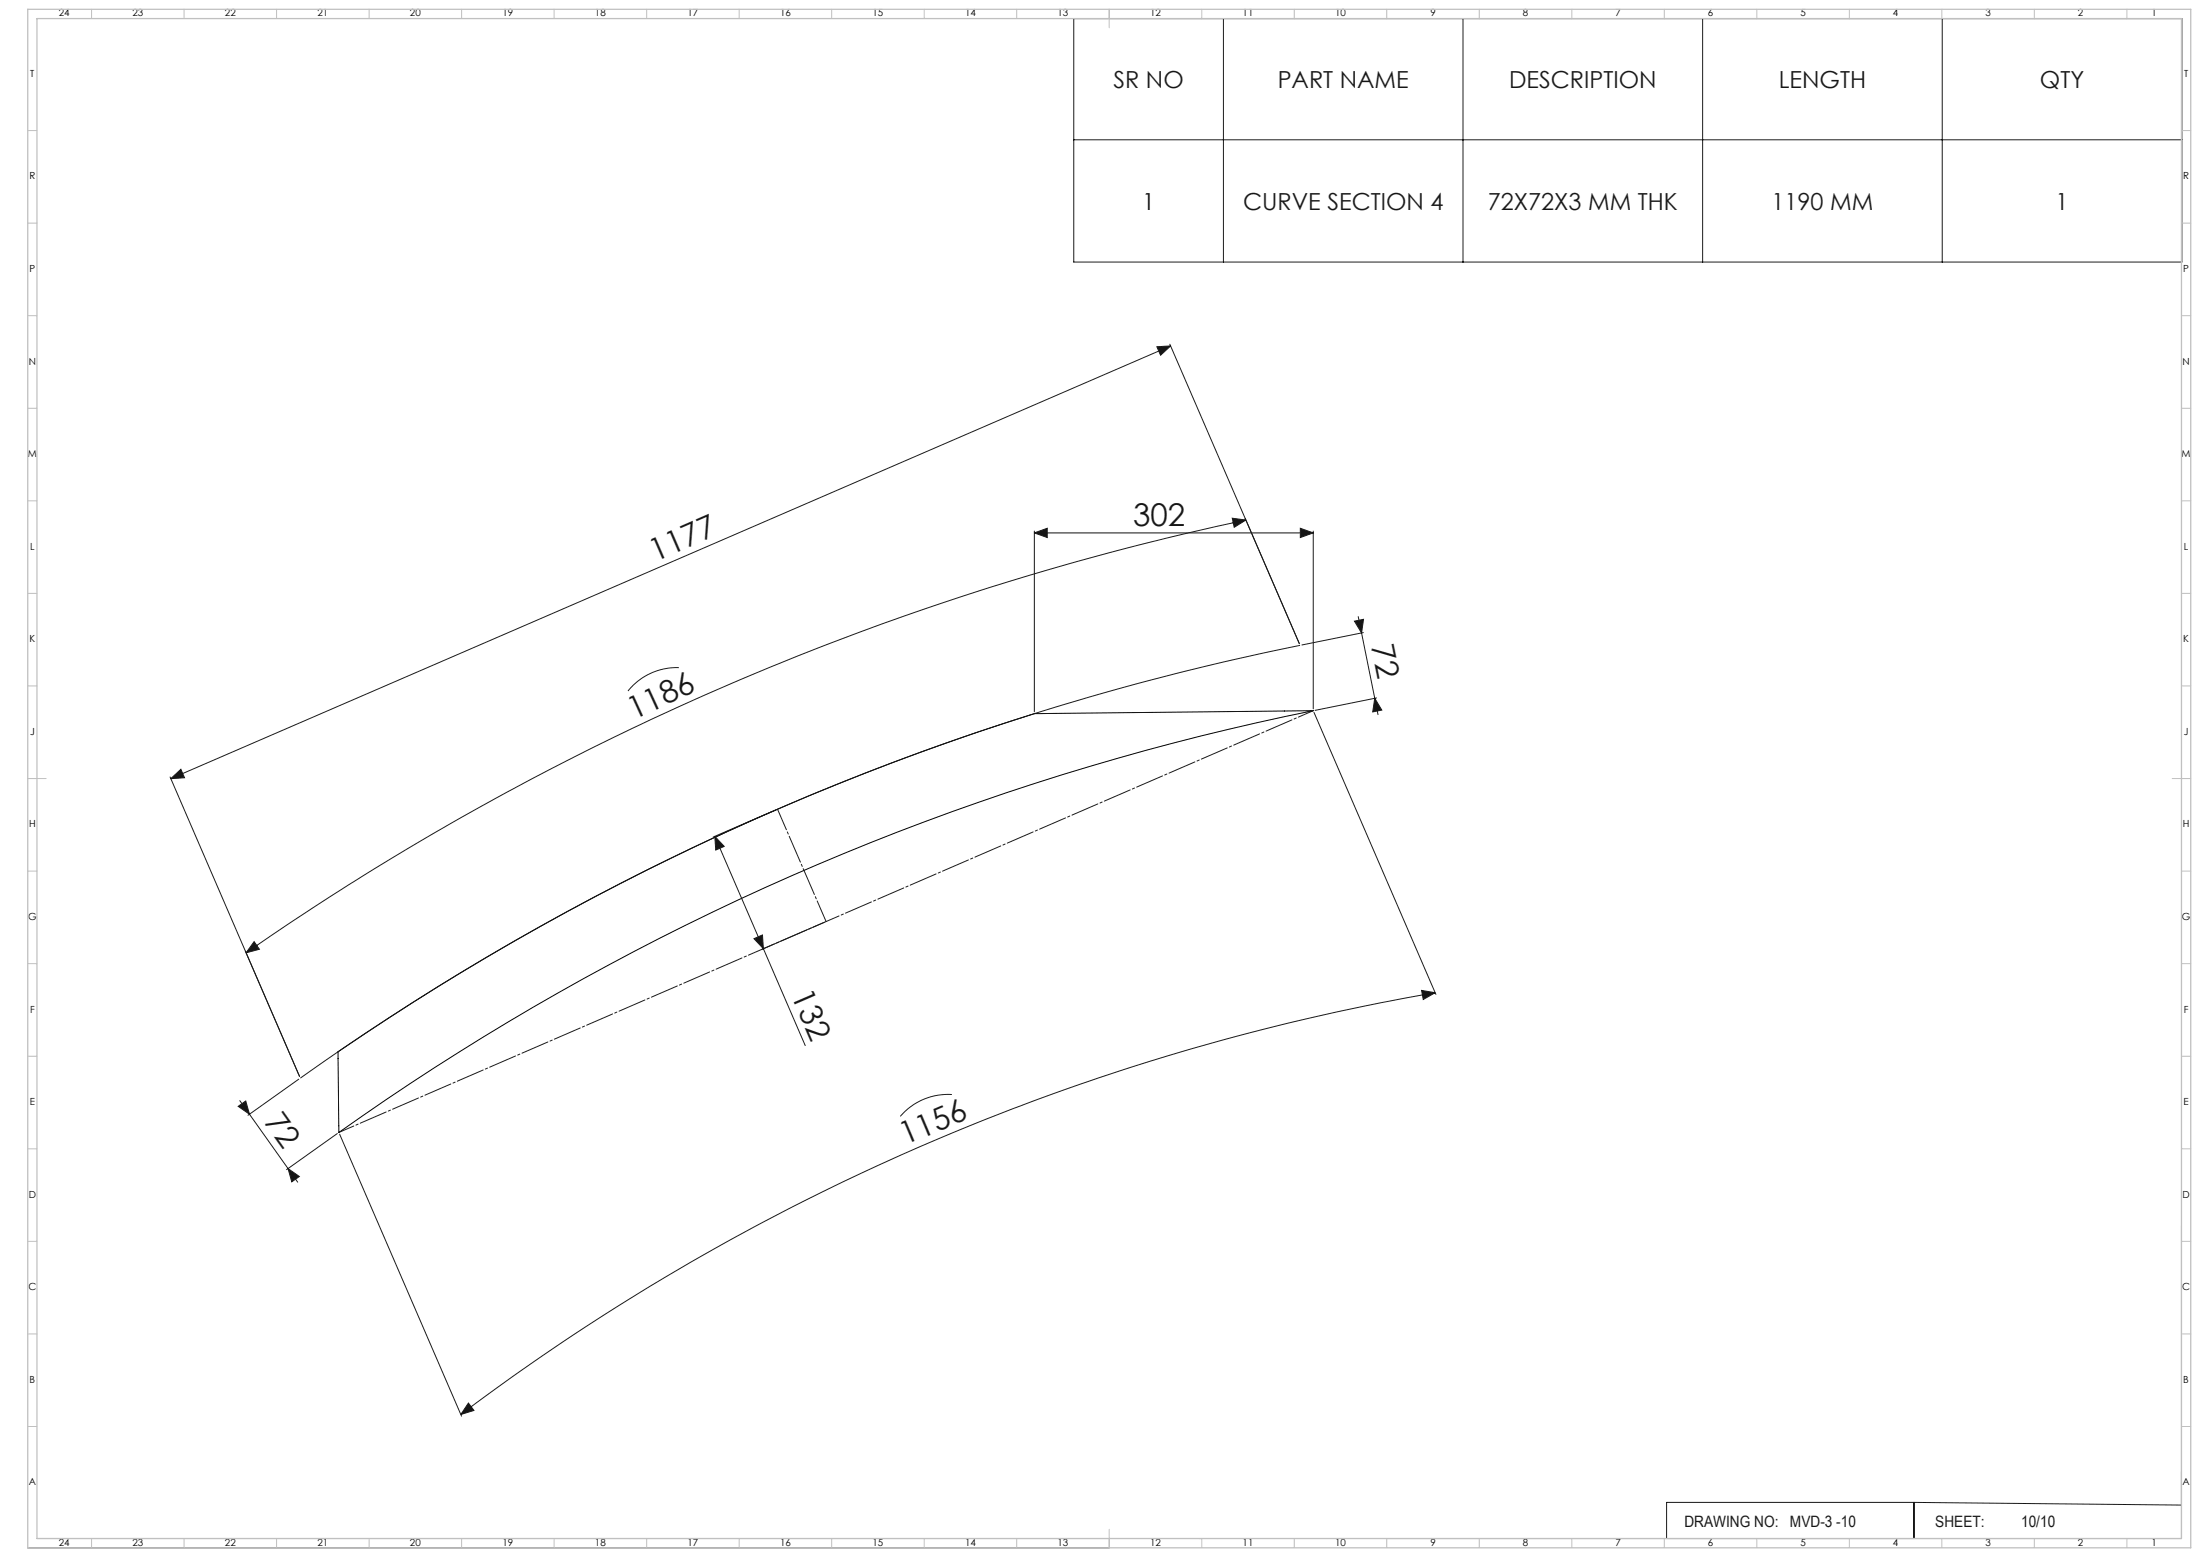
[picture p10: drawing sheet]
<svg xmlns="http://www.w3.org/2000/svg" width="1189mm" height="841mm" viewBox="0 0 1189 841" stroke-linecap="round" stroke-linejoin="round" font-family="sans-serif">
<g fill="none" stroke="#191924" stroke-width=".54">
<path d="M580 10h599v132h-599zM661 10v132M791 10v132M920 10v132M1050 10v132M580 76h599M625 187h8l-6 5zM632 186l70 162-29-68M633 187l-541 234M666 280l7 1-6 4zM559 288l7-3v5zM559 287v97"/>
<path d="M559 288h151M673 281a1490 1490 0 0 0-540 234M703 285l7 3-7 2zM710 287v96M732 336l5-1-1 7zM734 333l2 9M703 349a1417 1417 0 0 0-541 233M736 342l9 44M737 342l-33 6M367 361a34 34 0 0 0-28 12M743 377l4 7-5 1zM744 377l-33 7"/>
<path d="M710 385l66 152M92 420l70 161M92 421l6-5 2 4zM419 437l-34 15M386 452l5 5-4 2zM386 452l49 113M446 498l-34 15M137 509l3 4-7 2zM407 507l5-2 1 7zM768 535l8 1-7 4zM776 536a1219 1219 0 0 0-527 228M129 598l4-3 2 7z"/>
<path d="M130 595l26 36M161 583l-27 19M514 591a34 34 0 0 0-27 12M182 612l-27 20M184 613l65 152M156 631l6 4-4 3zM156 631l5 8M1179 662v169h-430M253 758l3 4-7 2zM1034 812h-133v19M1034 812v19M1034 812l145 1"/>
<path d="M15 836h584M20 831h579M648 831h1"/>
</g>
<path d="M183 612l527-228" fill="none" stroke="#191924" stroke-width=".54" stroke-dasharray="15.2 1.3 1.3 1.3" stroke-dashoffset="6.5"/>
<path d="M446 498l-26-61" fill="none" stroke="#191924" stroke-width=".54" stroke-dasharray="15.2 1.3 1.3 1.3" stroke-dashoffset="3.1"/>
<g fill="none" stroke="#c0c0c0" stroke-width=".54">
<path d="M49 5v5M99 5v5M149 5v5M199 5v5M249 5v5M299 5v5M349 5v5M399 5v5M449 5v5M499 5v5M549 5v5M599 5v10"/>
<path d="M649 5v5M699 5v5M749 5v5M799 5v5M849 5v5M899 5v5M949 5v5M999 5v5M1049 5v5M1099 5v5M1149 5v5M15 71h5"/>
<path d="M1179 71h5M15 121h5M1179 121h5M15 171h5M1179 171h5M15 221h5M1179 221h5M15 271h5M1179 271h5M15 321h5M1179 321h5M15 371h5"/>
<path d="M1179 371h5M15 421h10M1174 421h10M15 471h5M1179 471h5M15 521h5M1179 521h5M15 571h5M1179 571h5M15 621h5M1179 621h5M15 671h5"/>
<path d="M1179 671h5M15 721h5M1179 721h5M15 771h5M1179 771h5M49 831v5M99 831v5M149 831v5M199 831v5M249 831v5M299 831v5M349 831v5"/>
<path d="M399 831v5M449 831v5M499 831v5M549 831v5M599 826v10M649 831v5M699 831v5M749 831v5M799 831v5M849 831v5M899 831v5M949 831v5"/>
<path d="M999 831v5M1049 831v5M1099 831v5M1149 831v5"/>
</g>
<path d="M15 5h1169v831h-1169zM20 10h1159v821h-1159z" fill="none" stroke="#c0c0c0" stroke-width=".7"/>
<g fill="#191924">
<path d="M407 507l5-2 1 7zM386 452l5 5-4 2z"/>
<path d="M92 421l6-5 2 4zM625 187h8l-6 5z"/>
<path d="M666 280l7 1-6 4zM137 509l3 4-7 2z"/>
<path d="M732 336l5-1-1 7zM743 377l4 7-5 1z"/>
<path d="M129 598l4-3 2 7zM156 631l6 4-4 3z"/>
<path d="M703 285l7 3-7 2zM559 288l7-3v5z"/>
<path d="M768 535l8 1-7 4zM253 758l3 4-7 2z"/>
</g>
<path d="M183 568a1406 1406 0 0 1 377-183l150-1a1382 1382 0 0 0-527 228z" fill="none" stroke="#000" stroke-width=".54"/>
<g font-size="16.9" fill="#191924">
<text x="612" y="284">302</text>
<text x="354" y="303" transform="rotate(-23 354 303)">1177</text>
<text x="741" y="349" transform="rotate(79 741 349)">72</text>
<text x="343" y="389" transform="rotate(-25 343 389)">1186</text>
<text x="427" y="537" transform="rotate(67 427 537)">132</text>
<text x="142" y="606" transform="rotate(55 142 606)">72</text>
<text x="489" y="619" transform="rotate(-23 489 619)">1156</text>
</g>
<g font-size="12.7" fill="#191924">
<text x="602" y="48">SR NO</text>
<text x="691" y="48">PART NAME</text>
<text x="816" y="48">DESCRIPTION</text>
<text x="961" y="48">LENGTH</text>
<text x="1102" y="48">QTY</text>
<text x="617" y="113">1</text>
<text x="672" y="113">CURVE SECTION 4</text>
<text x="804" y="113">72X72X3 MM THK</text>
<text x="957" y="113">1190 MM</text>
<text x="1111" y="113">1</text>
</g>
<g font-size="8.5" fill="#191924">
<text x="910" y="825">DRAWING NO:</text>
<text x="967" y="825">MVD-3 -10</text>
<text x="1046" y="825">SHEET:</text>
<text x="1092" y="825">10/10</text>
</g>
<g font-size="5.3">
<text x="32" y="9">24</text>
<text x="72" y="9">23</text>
<text x="122" y="9">22</text>
<text x="172" y="9">21</text>
<text x="222" y="9">20</text>
<text x="272" y="9">19</text>
<text x="322" y="9">18</text>
<text x="372" y="9">17</text>
<text x="422" y="9">16</text>
<text x="472" y="9">15</text>
<text x="522" y="9">14</text>
<text x="572" y="9">13</text>
<text x="622" y="9">12</text>
<text x="672" y="9">11</text>
<text x="722" y="9">10</text>
<text x="773" y="9">9</text>
<text x="823" y="9">8</text>
<text x="873" y="9">7</text>
<text x="923" y="9">6</text>
<text x="973" y="9">5</text>
<text x="1023" y="9">4</text>
<text x="1073" y="9">3</text>
<text x="1123" y="9">2</text>
<text x="1163" y="9">1</text>
<text x="16" y="42">T</text>
<text x="1180" y="42">T</text>
<text x="16" y="97">R</text>
<text x="1180" y="97">R</text>
<text x="16" y="147">P</text>
<text x="1180" y="147">P</text>
<text x="16" y="197">N</text>
<text x="1180" y="197">N</text>
<text x="15" y="247">M</text>
<text x="1179" y="247">M</text>
<text x="16" y="297">L</text>
<text x="1180" y="297">L</text>
<text x="16" y="347">K</text>
<text x="1180" y="347">K</text>
<text x="16" y="397">J</text>
<text x="1180" y="397">J</text>
<text x="16" y="447">H</text>
<text x="1180" y="447">H</text>
<text x="15" y="497">G</text>
<text x="1179" y="497">G</text>
<text x="16" y="547">F</text>
<text x="1180" y="547">F</text>
<text x="16" y="597">E</text>
<text x="1180" y="597">E</text>
<text x="16" y="647">D</text>
<text x="1180" y="647">D</text>
<text x="15" y="697">C</text>
<text x="1179" y="697">C</text>
<text x="16" y="747">B</text>
<text x="1180" y="747">B</text>
<text x="16" y="802">A</text>
<text x="1180" y="802">A</text>
<text x="32" y="835">24</text>
<text x="72" y="835">23</text>
<text x="122" y="835">22</text>
<text x="172" y="835">21</text>
<text x="222" y="835">20</text>
<text x="272" y="835">19</text>
<text x="322" y="835">18</text>
<text x="372" y="835">17</text>
<text x="422" y="835">16</text>
<text x="472" y="835">15</text>
<text x="522" y="835">14</text>
<text x="572" y="835">13</text>
<text x="622" y="835">12</text>
<text x="672" y="835">11</text>
<text x="722" y="835">10</text>
<text x="773" y="835">9</text>
<text x="823" y="835">8</text>
<text x="873" y="835">7</text>
<text x="923" y="835">6</text>
<text x="973" y="835">5</text>
<text x="1023" y="835">4</text>
<text x="1073" y="835">3</text>
<text x="1123" y="835">2</text>
<text x="1163" y="835">1</text>
</g>
</svg>
